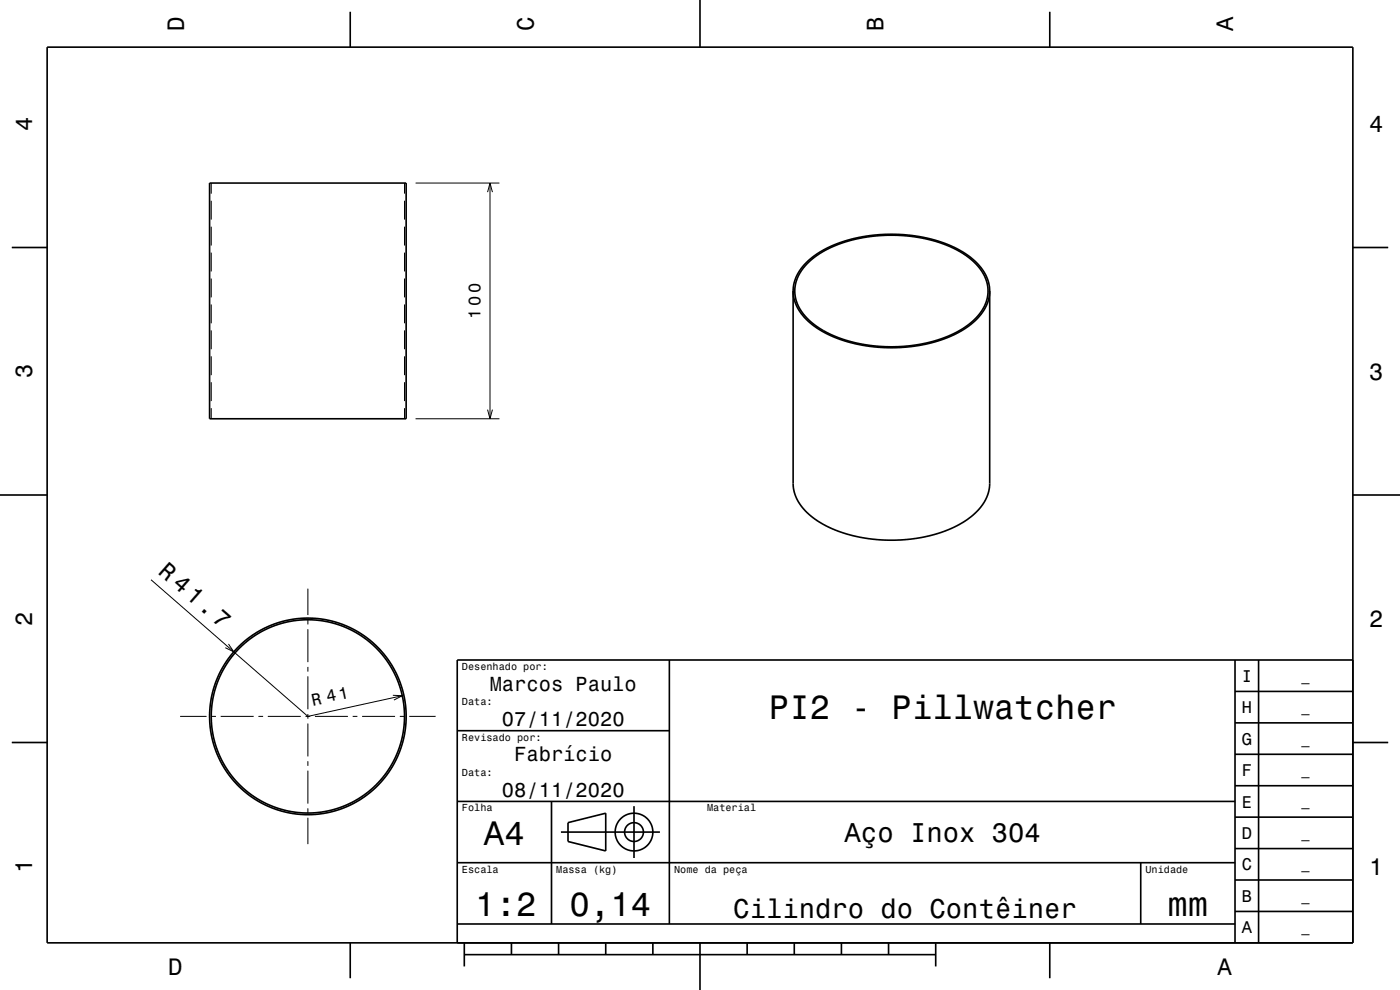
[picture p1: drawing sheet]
<svg xmlns="http://www.w3.org/2000/svg" width="297mm" height="210mm" viewBox="0 0 297 210" stroke-linecap="round" stroke-linejoin="round" font-family="sans-serif">
<g fill="none" stroke="#000" stroke-width=".21">
<path d="M44.8 38.8v2.3M85.8 38.8v2.3M88.2 38.8h17.7M103.9 38.8v50M44.8 42.6v4M44.8 48.1v4M44.8 53.6v4M44.8 59.1v4M85.8 42.6v4M85.8 48.1v4M85.8 53.6v4M85.8 59.1v4"/>
<path d="M103.4 40.8l.5-2 .6 2M44.8 64.6v4M44.8 70.1v4M44.8 75.6v4M85.8 64.6v4M85.8 70.1v4M85.8 75.6v4M44.8 81.1v4M44.8 86.6v2.2M85.8 81.1v4M85.8 86.6v2.2M88.2 88.8h17.7"/>
<path d="M103.4 86.9l.5 1.9 .6-1.9M32 123l33.3 29 20-4.4M48.5 136.6l1.1 1.7-1.8-.9M65.3 124.9v5.6M65.3 131.5v1M65.3 133.5v7M38.2 152h5.6M44.8 152h1M46.8 152h7M54.8 152h1M56.8 152h7M64.8 152h1"/>
<path d="M65.3 141.5v1M65.3 143.5v7M65.3 151.5v1M65.3 153.5v7M66.8 152h7M74.8 152h1M76.8 152h7M83.3 147.5l2 .1-1.7 .9M84.8 152h1M86.8 152h5.6M65.3 161.5v1M65.3 163.5v7"/>
<path d="M65.3 171.5v1M65.3 173.5v5.6"/>
</g>
<g fill="none" stroke="#000" stroke-width=".35">
<path d="M10 10h277v190h-277zM74.3 2.5v7.5M148.5 0v10M222.7 2.5v7.5M44.5 38.8h41.7v50h-41.7zM2.5 52.5h7.5M171.4 55.7l1.9-1.5 2.6-1.5 2.9-1.2 3.2-.9 3.3-.5 3.5-.2 3.5 .1 3.1 .5 3.3 .8 2.9 1 2.6 1.4 2.1 1.6 1.7 1.8 1 1.8 .5 1.8v2.2l-.4 1.4-.6 1.3-1.9 2.3-2.6 2-3.7 1.7-4.2 1.3-4.4 .6h-4.4l-4.4-.5-4.4-1.1-3.5-1.6-3-2-2-2.3-.7-1.3-.5-1.2-.2-1.5 .1-1.1 .2-1.3 .6-1.4 .9-1.3zM287 52.5h7.5M210 61.7v41l-.5 2.4-1.2 2.1-1.6 1.8-1.9 1.5-2.5 1.4-2.9 1.1-3.4 .9-3.2 .5-3.4 .2-3.5-.2-3.4-.4-3.5-.9-2.7-1-2.7-1.5-2.1-1.6-1.6-1.8-1.1-1.9-.4-1.4-.1-1.3v-40.9M210 61.7l-.4 2.3-1.3 2.4-1.8 2-2.6 1.8-3.2 1.5-3.6 1.1-3.5 .7-4.2 .3-4-.2-4.1-.7-3.8-1.2-3-1.4-2.6-1.8-2-2.1-1.3-2.4-.3-2.3M210 61.7l-.2-1.3-.3-1.1-1.2-2.2-1.8-2-2.6-1.8-3.3-1.6-3.6-1.1-4-.7-4-.2-4.2 .3-3.8 .6-3.6 1.1-3.2 1.6-2.5 1.8-2 2.2-1.1 2.2-.3 2.2M0 105h10"/>
<path d="M287 105h10M142 140v56M262 140v60M267 140v60M287 140h-190v60M2.5 157.5h7.5M97 155h45M262 153.3h25M262 146.7h25M287 157.5h7.5M97 170h165M117 170v26"/>
<path d="M119 176.5h21M120.5 174.5l8-2v8l-8-2zM134.5 171v11M262 173.3h25M262 166.7h25M262 160h25M97 196h165M97 183h165M242 183v13M262 193.3h25M262 186.7h25M262 180h25"/>
<path d="M74.3 200v7.5M98.5 202.5h100M98.5 200v5M108.5 200v2.5M118.5 200v2.5M128.5 200v2.5M138.5 200v2.5M148.5 200v10M158.5 200v2.5M168.5 200v2.5M178.5 200v2.5M188.5 200v2.5"/>
<path d="M198.5 200v5M222.7 200v7.5"/>
<circle cx="65.3" cy="152" r="20.8"/>
<circle cx="65.3" cy="152" r="20.5"/>
<circle cx="134.5" cy="176.5" r="2"/>
<circle cx="134.5" cy="176.5" r="4"/>
</g>
<g font-size="7.2">
<text x="163.1" y="152.6">PI2 - Pillwatcher</text>
<text x="102.7" y="179.3">A4</text>
<text x="100.8" y="194.3">1:2</text>
<text x="120.8" y="194.3">0,14</text>
<text x="247.7" y="194.3">mm</text>
</g>
<g font-size="5.8">
<text x="179.2" y="178.6">Aço Inox 304</text>
<text x="155.6" y="194.6">Cilindro do Contêiner</text>
</g>
<g font-size="5">
<text x="39" y="6.5" transform="rotate(-90 39 6.5)">D</text>
<text x="113.2" y="6.5" transform="rotate(-90 113.2 6.5)">C</text>
<text x="187.4" y="6.5" transform="rotate(-90 187.4 6.5)">B</text>
<text x="261.6" y="6.5" transform="rotate(-90 261.6 6.5)">A</text>
<text x="6.8" y="27.8" transform="rotate(-90 6.8 27.8)">4</text>
<text x="290.5" y="28.1">4</text>
<text x="6.8" y="80.3" transform="rotate(-90 6.8 80.3)">3</text>
<text x="290.5" y="80.6">3</text>
<text x="33.4" y="121.5" transform="rotate(41 33.4 121.5)">R 41.7</text>
<text x="6.8" y="132.8" transform="rotate(-90 6.8 132.8)">2</text>
<text x="290.5" y="133.1">2</text>
<text x="6.8" y="185.3" transform="rotate(-90 6.8 185.3)">1</text>
<text x="290.5" y="185.6">1</text>
<text x="35.7" y="206.8">D</text>
<text x="258.3" y="206.8">A</text>
</g>
<g font-size="4.3">
<text x="103.9" y="146.5">Marcos Paulo</text>
<text x="106.5" y="154">07/11/2020</text>
<text x="109.1" y="161.5">Fabrício</text>
<text x="106.5" y="169">08/11/2020</text>
</g>
<g font-size="3.6">
<text x="102" y="67.6" transform="rotate(-90 102 67.6)">100</text>
<text x="66.4" y="149.7" transform="rotate(-12 66.4 149.7)">R 41</text>
<text x="263.4" y="144.6">I</text>
<text x="263.4" y="151.3">H</text>
<text x="263.4" y="158">G</text>
<text x="263.4" y="164.6">F</text>
<text x="263.4" y="171.3">E</text>
<text x="263.4" y="178">D</text>
<text x="263.4" y="184.6">C</text>
<text x="263.4" y="191.3">B</text>
<text x="263.4" y="198">A</text>
</g>
<g font-size="2.9">
<text x="276.1" y="144.4">_</text>
<text x="276.1" y="151">_</text>
<text x="276.1" y="157.7">_</text>
<text x="276.1" y="164.4">_</text>
<text x="276.1" y="171">_</text>
<text x="276.1" y="177.7">_</text>
<text x="276.1" y="184.4">_</text>
<text x="276.1" y="191.1">_</text>
<text x="276.1" y="197.7">_</text>
</g>
<g font-size="2.2">
<text x="98" y="142.1">Desenhado por:</text>
<text x="98" y="149.6">Data:</text>
<text x="98" y="157.1">Revisado por:</text>
<text x="98" y="164.6">Data:</text>
<text x="98" y="172.1">Folha</text>
<text x="150" y="172.1">Material</text>
<text x="98" y="185.1">Escala</text>
<text x="118" y="185.1">Massa (kg)</text>
<text x="143" y="185.1">Nome da peça</text>
<text x="243" y="185.1">Unidade</text>
</g>
</svg>
